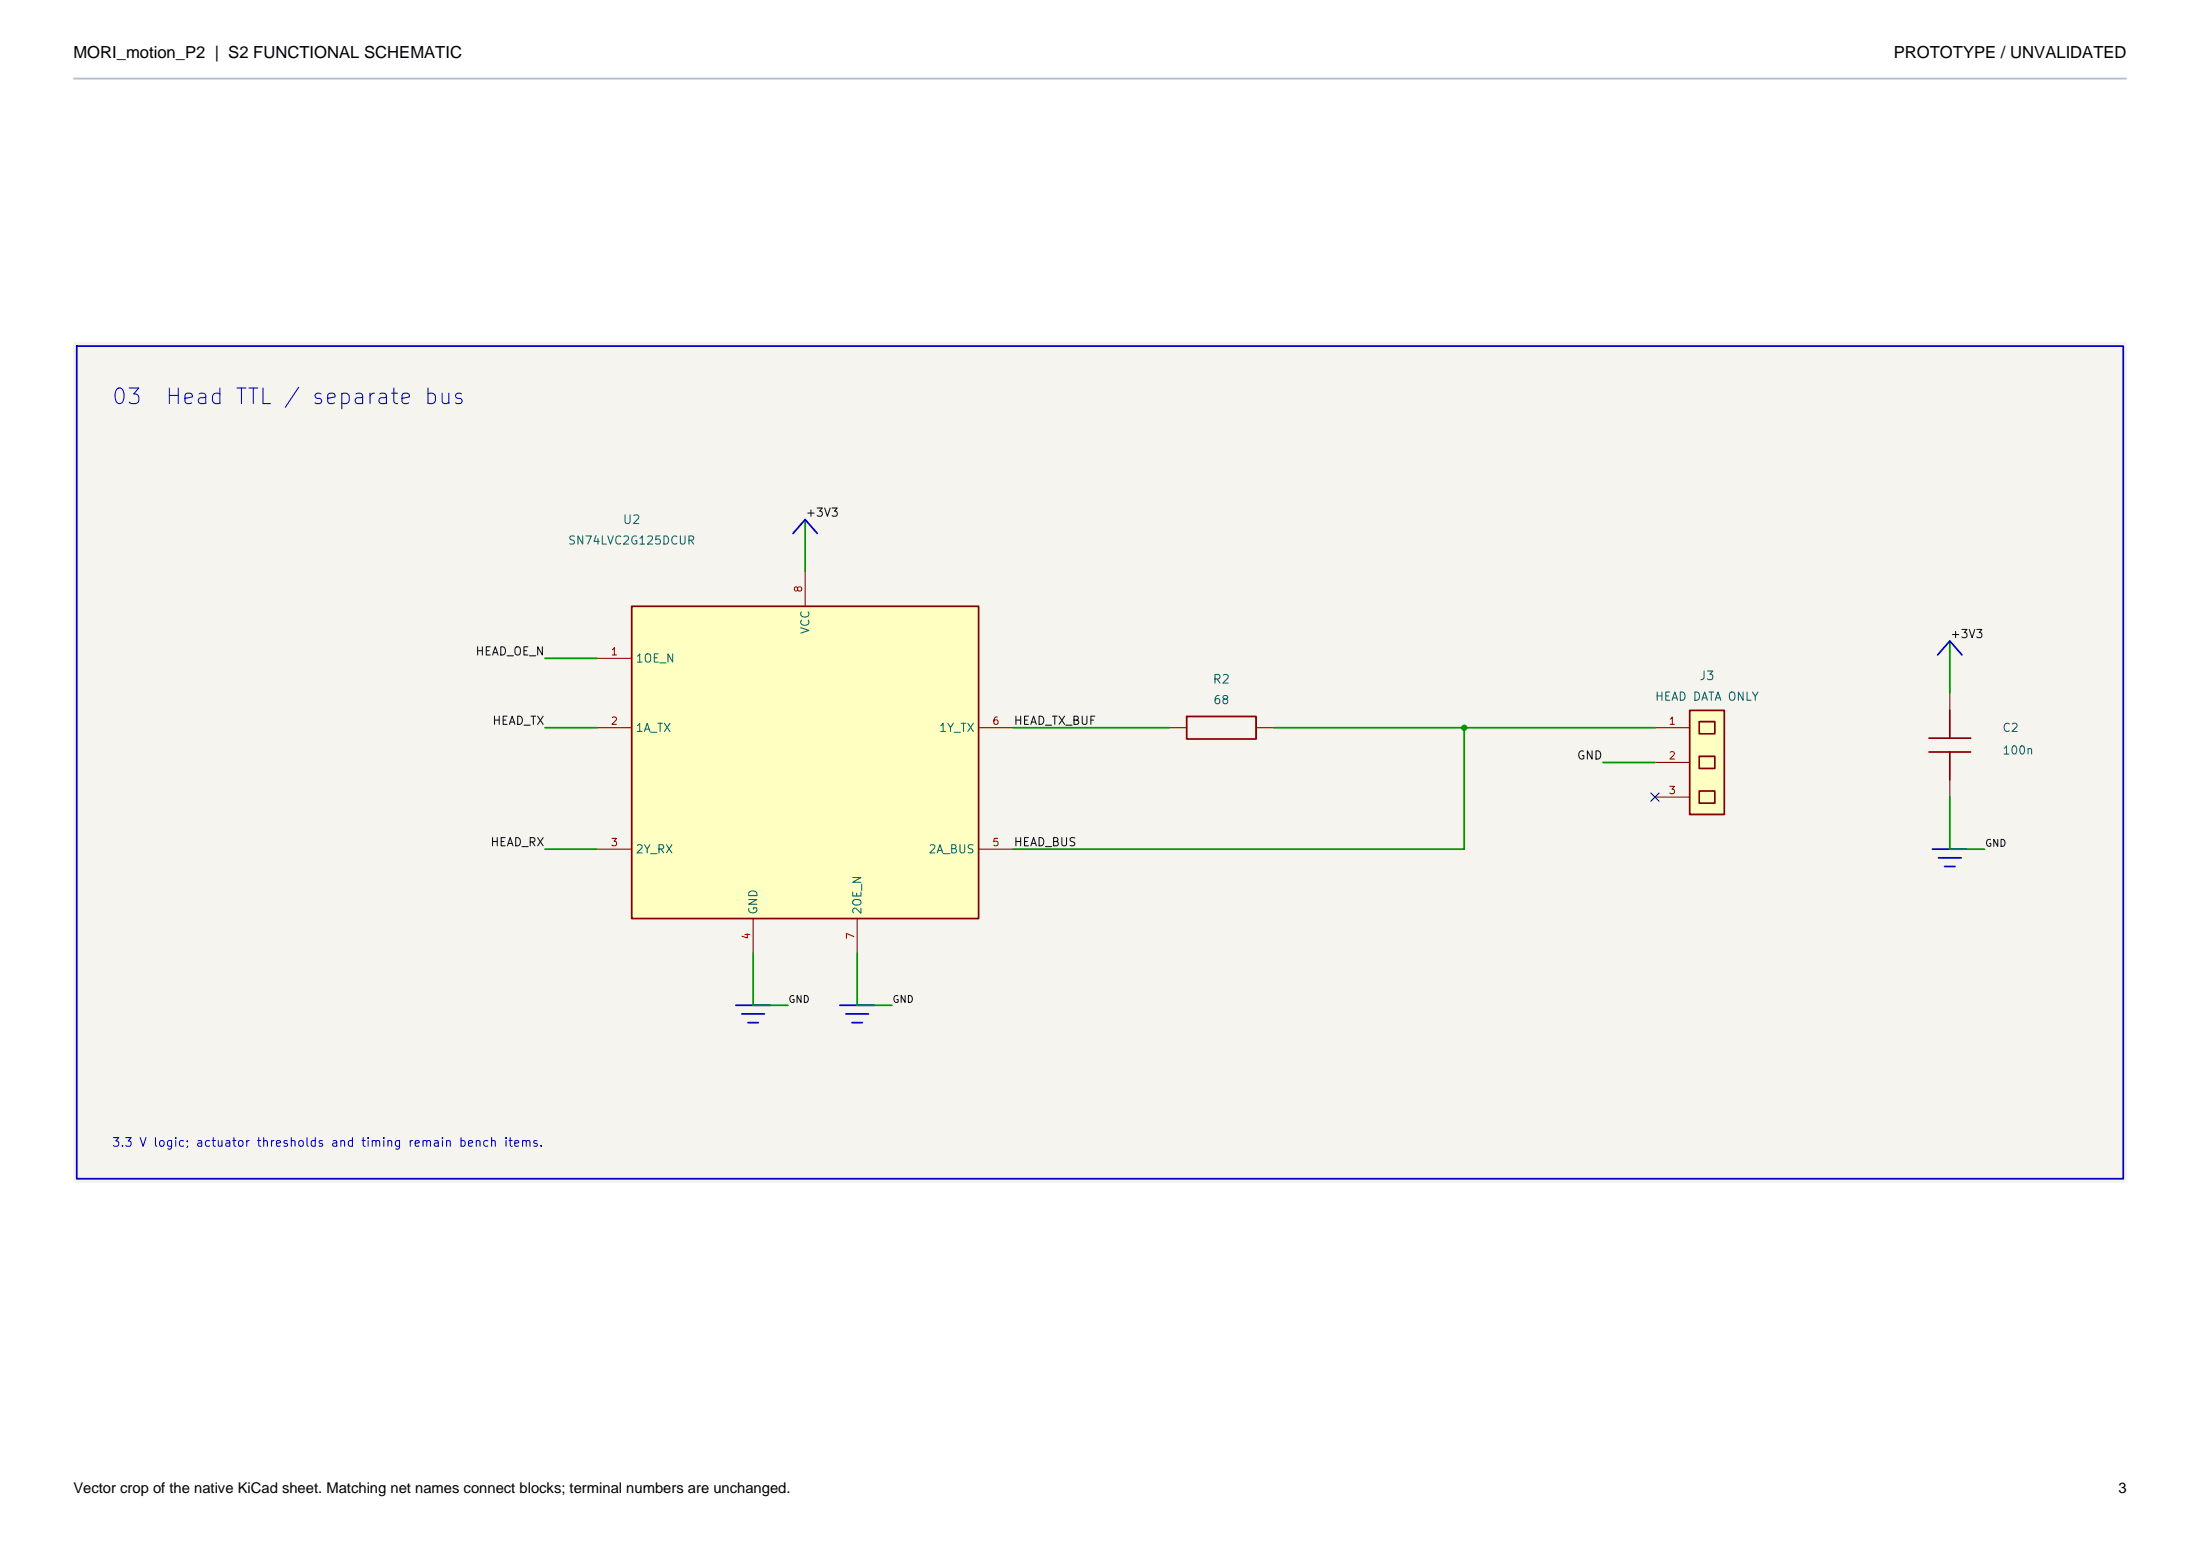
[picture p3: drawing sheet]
<svg xmlns="http://www.w3.org/2000/svg" width="420mm" height="297mm" viewBox="0 0 420 297" stroke-linecap="round" stroke-linejoin="round" font-family="sans-serif">
<path d="M14 65.3h392.1v160.4h-392.1z" fill="#f5f4ef" stroke="#f5f4ef" stroke-width=".19"/>
<path d="M372.2 135.6v5.3M368.3 140.9h7.9M368.3 143.5h7.9M372.2 143.5v5.3" fill="none" stroke="#840000" stroke-width=".33"/>
<path d="M372.2 132.3v3.3M372.2 148.8v3.3" fill="none" stroke="#840000" stroke-width=".2"/>
<g fill="#ffffc2">
<path d="M322.6 135.6h6.6v19.9h-6.6z"/>
<path d="M324.4 137.7h3v2.4h-3z"/>
<path d="M324.4 144.4h3v2.3h-3z"/>
<path d="M324.4 151h3v2.3h-3z"/>
</g>
<path d="M226.6 136.8h13.2v4.3h-13.2zM322.6 135.6h6.6v19.9h-6.6zM324.4 137.7h3v2.4h-3zM324.4 144.4h3v2.3h-3zM324.4 151h3v2.3h-3z" fill="none" stroke="#840000" stroke-width=".33"/>
<path d="M223.2 138.9h3.4M239.8 138.9h3.3M316 138.9h6.6M316 145.5h6.6M316 152.1h6.6" fill="none" stroke="#840000" stroke-width=".2"/>
<path d="M120.6 115.7h66.2v59.6h-66.2z" fill="#ffffc2"/>
<path d="M120.6 115.7h66.2v59.6h-66.2z" fill="none" stroke="#840000" stroke-width=".33"/>
<path d="M153.7 109.1v6.6M114 125.7h6.6M114 138.9h6.6M186.8 138.9h6.6M114 162.1h6.6M143.8 175.3v6.6M163.6 175.3v6.6M186.8 162.1h6.6" fill="none" stroke="#840000" stroke-width=".2"/>
<path d="M14.7 66.1h390.6v158.9h-390.6zM151.4 101.8l2.3-2.6 2.3 2.6M369.9 125l2.3-2.7 2.4 2.7M368.9 162.1h6.6M370.1 163.7h4.3M371.2 165.4h2M140.5 191.9h6.6M141.6 193.5h4.3M142.8 195.2h2M160.3 191.9h6.7M161.5 193.5h4.3M162.7 195.2h1.9" fill="none" stroke="#0000c2" stroke-width=".33"/>
<path d="M153.7 99.2v9.9M104 138.9h10M104 125.7h10M193.4 138.9h29.8M243.1 138.9h72.9M279.5 138.9v23.2h-86.1M372.2 122.3v10M306 145.5h10M372.2 152.1v10h6.7M104 162.1h10M143.8 181.9v10h6.6M163.6 181.9v10h6.7" fill="none" stroke="#009600" stroke-width=".33"/>
<path d="M315.2 151.4l1.5 1.5M316.7 151.4l-1.5 1.5" fill="none" stroke="#000084" stroke-width=".2"/>
<circle cx="279.5" cy="138.9" r=".5" fill="#009600" stroke="#009600" stroke-width=".19"/>
<path d="M14 15h392" fill="none" stroke="#b3bfcc" stroke-width=".35"/>
<g font-size="3.2">
<text x="14" y="11">MORI_motion_P2 | S2 FUNCTIONAL SCHEMATIC</text>
<text x="361.5" y="11">PROTOTYPE / UNVALIDATED</text>
</g>
<g font-size="3" fill="#0000c2">
<text x="21.1" y="77.9">03</text>
<text x="31.3" y="77.9">Head TTL / separate bus</text>
</g>
<g font-size="2.8">
<text x="14" y="285">Vector crop of the native KiCad sheet. Matching net names connect blocks; terminal numbers are unchanged.</text>
<text x="404.4" y="285">3</text>
</g>
<g font-size="1.7" fill="#006464">
<text x="118.8" y="100.4">U2</text>
<text x="231.4" y="130.9">R2</text>
<text x="324.3" y="130.2">J3</text>
</g>
<text font-size="1.7" fill="#0000c2" x="21.2" y="219.3">3.3 V logic; actuator thresholds and timing remain bench items.</text>
<g font-size="1.6" fill="#0f0f0f">
<text x="153.7" y="99">+3V3</text>
<text x="90.7" y="125.5">HEAD_OE_N</text>
<text x="372.2" y="122.2">+3V3</text>
<text x="93.9" y="138.7">HEAD_TX</text>
<text x="193.4" y="138.7">HEAD_TX_BUF</text>
<text x="300.9" y="145.4">GND</text>
<text x="93.5" y="161.9">HEAD_RX</text>
<text x="193.4" y="161.9">HEAD_BUS</text>
</g>
<g font-size="1.6" fill="#006464">
<text x="108.3" y="104.3">SN74LVC2G125DCUR</text>
<text x="154.9" y="121.2" transform="rotate(-90 154.9 121.2)">VCC</text>
<text x="121.2" y="126.9">1OE_N</text>
<text x="231.5" y="134.8">68</text>
<text x="315.8" y="134.1">HEAD DATA ONLY</text>
<text x="121.2" y="140.1">1A_TX</text>
<text x="179.1" y="140.1">1Y_TX</text>
<text x="382.2" y="140.1">C2</text>
<text x="382.2" y="144.4">100n</text>
<text x="121.2" y="163.3">2Y_RX</text>
<text x="177.1" y="163.3">2A_BUS</text>
<text x="145" y="174.7" transform="rotate(-90 145 174.7)">GND</text>
<text x="164.8" y="174.7" transform="rotate(-90 164.8 174.7)">2OE_N</text>
<text x="120.6" y="285.8">R3</text>
</g>
<g font-size="1.4" fill="#a90000">
<text x="153.5" y="113.2" transform="rotate(-90 153.5 113.2)">8</text>
<text x="116.5" y="125.4">1</text>
<text x="116.5" y="138.7">2</text>
<text x="189.3" y="138.7">6</text>
<text x="318.5" y="138.7">1</text>
<text x="318.5" y="145.3">2</text>
<text x="318.5" y="151.9">3</text>
<text x="116.5" y="161.9">3</text>
<text x="189.3" y="161.9">5</text>
<text x="143.6" y="179.4" transform="rotate(-90 143.6 179.4)">4</text>
<text x="163.4" y="179.4" transform="rotate(-90 163.4 179.4)">7</text>
</g>
<g font-size="1.3" fill="#0f0f0f">
<text x="378.9" y="161.9">GND</text>
<text x="150.4" y="191.7">GND</text>
<text x="170.3" y="191.7">GND</text>
</g>
</svg>
